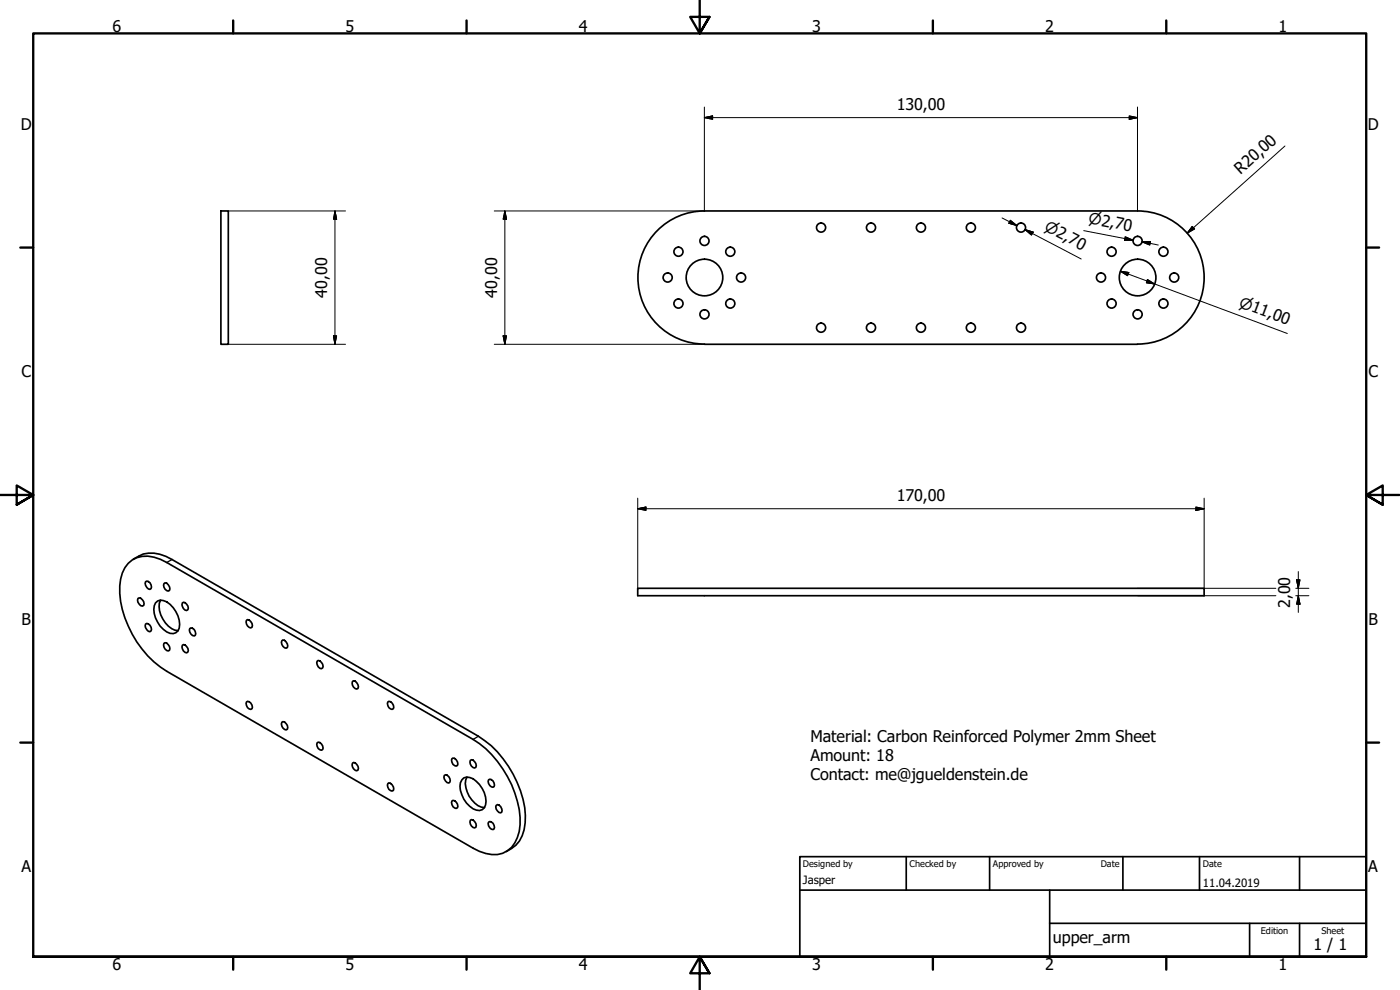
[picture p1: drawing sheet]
<svg xmlns="http://www.w3.org/2000/svg" width="420mm" height="297mm" viewBox="0 0 420 297" stroke-linecap="round" stroke-linejoin="round" font-family="sans-serif">
<!-- layer: Visible (ISO) -->
<g fill="none" stroke="#000" stroke-width=".51">
<path d="M66.3 63.3h2.2v40h-2.2zM211.4 63.3h130a20 20 0 0 1 20 20 20 20 0 0 1-20 19.9M211.4 63.3a20 20 0 0 0-19.9 20 20 20 0 0 0 19.9 19.9M211.4 103.3h130M38.5 169a8.3 8.3 0 0 1 9.6-1.2l93.9 54.1a31.1 31.1 0 0 1 14.1 25.5 8.8 8.8 0 0 1-6.8 9 12.6 12.6 0 0 1-7.3-1.9l-92-53.1a30.7 30.7 0 0 1-14.1-25.6 10.5 10.5 0 0 1 2.6-6.8zM40 167.8a9.8 9.8 0 0 1 11.6 .1l92 53a31.5 31.5 0 0 1 14.1 23.8 10.4 10.4 0 0 1-5.7 10.8M41.4 179.6a1.22 1.22 0 0 1 1.7 .9v1.2l-.4 .1a1.82 1.82 0 0 1-1.3-2.2zM43.7 174.5l.4-.1a1.51 1.51 0 0 1 .9 2.4 1.82 1.82 0 0 1-1.3-2.3zM49.2 175.1l.3-.2a1.82 1.82 0 0 1 1.4 2.3l-.4 .1a1.72 1.72 0 0 1-1.3-2.2zM191.4 176.5h170v2.2h-170zM43.7 187.2l.4-.1a1.51 1.51 0 0 1 .9 2.4 1.82 1.82 0 0 1-1.3-2.3zM46.7 180.9a2.39 2.39 0 0 1 3.3-.3 8.3 8.3 0 0 1 3.8 7.9 2.28 2.28 0 0 1-3.8 1.1 8.3 8.3 0 0 1-3.7-7.8z"/>
<path d="M48.2 180.1a7 7 0 0 0 2.3 7.8l2 1.2 1 .1M49.2 193l.3-.2a1.82 1.82 0 0 1 1.4 2.3l-.4 .2a1.74 1.74 0 0 1-1.3-2.3zM54.7 193.6l.4-.2a1.8 1.8 0 0 1 1.3 2.2l-.4 .3a1.74 1.74 0 0 1-1.3-2.3zM54.7 180.9l.4-.2a1.8 1.8 0 0 1 1.3 2.2l-.4 .3a1.74 1.74 0 0 1-1.3-2.3zM57 188.6l.3-.2a1.64 1.64 0 0 1 1.3 2.2l-.3 .2a1.71 1.71 0 0 1-1.3-2.2zM74 186.1l.3-.2a1.82 1.82 0 0 1 1.3 2.3l-.4 .2a1.74 1.74 0 0 1-1.2-2.3zM84.6 192.3l.3-.3a1.82 1.82 0 0 1 1.3 2.3l-.3 .2a1.72 1.72 0 0 1-1.3-2.2zM95.2 198.4l.3-.2a1.8 1.8 0 0 1 1.3 2.2l-.3 .2a1.74 1.74 0 0 1-1.3-2.2zM74 210.6l.3-.2a1.71 1.71 0 0 1 1.3 2.2l-.4 .2a1.64 1.64 0 0 1-1.2-2.2zM84.6 216.7l.3-.2a1.82 1.82 0 0 1 1.3 2.3l-.3 .2a1.74 1.74 0 0 1-1.3-2.3zM105.8 204.5l.3-.2a1.82 1.82 0 0 1 1.3 2.3l-.3 .1a1.74 1.74 0 0 1-1.3-2.2zM116.4 210.6l.3-.2a1.71 1.71 0 0 1 1.3 2.2l-.3 .2a1.64 1.64 0 0 1-1.3-2.2z"/>
<path d="M95.2 222.9l.3-.2a1.71 1.71 0 0 1 1.3 2.2l-.3 .2a1.64 1.64 0 0 1-1.3-2.2zM105.8 229l.3-.2a1.82 1.82 0 0 1 1.3 2.3l-.3 .2a1.74 1.74 0 0 1-1.3-2.3zM116.4 235.1l.3-.2a1.82 1.82 0 0 1 1.3 2.3l-.3 .1a1.64 1.64 0 0 1-1.3-2.2zM133.3 232.6l.4-.1a1.51 1.51 0 0 1 1 2.4 1.82 1.82 0 0 1-1.4-2.3zM135.6 227.6l.4-.2a1.71 1.71 0 0 1 1.3 2.3l-.4 .2a1.64 1.64 0 0 1-1.3-2.3zM138.6 234a2.39 2.39 0 0 1 3.4-.3 8.3 8.3 0 0 1 3.7 7.8 2.26 2.26 0 0 1-3.7 1.2 8.2 8.2 0 0 1-3.8-7.8zM140.1 233.2a7 7 0 0 0 2.4 7.8l.9 .7 2 .6M141.2 228.1l.3-.1a1.82 1.82 0 0 1 1.3 2.2l-.4 .2a1.74 1.74 0 0 1-1.2-2.3zM146.6 234l.4-.2a1.64 1.64 0 0 1 1.3 2.2l-.3 .2a1.71 1.71 0 0 1-1.4-2.2zM135.6 240.3l.4-.2a1.71 1.71 0 0 1 1.3 2.3l-.4 .2a1.64 1.64 0 0 1-1.3-2.3zM141.2 246.1l.3-.2a1.82 1.82 0 0 1 1.3 2.3l-.4 .2a1.74 1.74 0 0 1-1.2-2.3zM146.6 246.7l.4-.2a1.64 1.64 0 0 1 1.3 2.2l-.3 .2a1.71 1.71 0 0 1-1.4-2.2z"/>
<path d="M148.9 241.7l.4-.3a1.74 1.74 0 0 1 1.3 2.3l-.4 .2a1.8 1.8 0 0 1-1.3-2.2z"/>
<circle cx="203.6" cy="75.5" r="1.37"/>
<circle cx="211.4" cy="72.3" r="1.37"/>
<circle cx="219.2" cy="75.5" r="1.37"/>
<circle cx="246.4" cy="68.3" r="1.37"/>
<circle cx="261.4" cy="68.3" r="1.37"/>
<circle cx="276.4" cy="68.3" r="1.37"/>
<circle cx="291.4" cy="68.3" r="1.37"/>
<circle cx="306.4" cy="68.3" r="1.37"/>
<circle cx="333.6" cy="75.5" r="1.37"/>
<circle cx="341.4" cy="72.3" r="1.37"/>
<circle cx="349.2" cy="75.5" r="1.37"/>
<circle cx="200.4" cy="83.3" r="1.37"/>
<circle cx="203.6" cy="91.1" r="1.37"/>
<circle cx="211.4" cy="83.3" r="5.5"/>
<circle cx="211.4" cy="94.3" r="1.37"/>
<circle cx="219.2" cy="91.1" r="1.37"/>
<circle cx="222.4" cy="83.3" r="1.37"/>
<circle cx="246.4" cy="98.3" r="1.37"/>
<circle cx="261.4" cy="98.3" r="1.37"/>
<circle cx="276.4" cy="98.3" r="1.37"/>
<circle cx="291.4" cy="98.3" r="1.37"/>
<circle cx="306.4" cy="98.3" r="1.37"/>
<circle cx="330.4" cy="83.3" r="1.37"/>
<circle cx="333.6" cy="91.1" r="1.37"/>
<circle cx="341.4" cy="83.3" r="5.5"/>
<circle cx="341.4" cy="94.3" r="1.37"/>
<circle cx="349.2" cy="91.1" r="1.37"/>
<circle cx="352.4" cy="83.3" r="1.37"/>
</g>
<!-- layer: Visible Narrow (ISO) -->
<path d="M51.6 167.9l-1.6 .9M143.6 220.9l-1.6 1" fill="none" stroke="#000" stroke-width=".38"/>
<!-- layer: Border (ISO) -->
<g fill="none" stroke="#000" stroke-width=".7">
<path d="M70 6.1v3.9M140 6.1v3.9M210 0v10l-2.9-4.9h5.8l-2.9 4.9 2.9-4.9M280 6.1v3.9M350 6.1v3.9M6.1 74.3h3.9M410 74.3h3.9M0 148.5h10l-5-2.8v5.7l5-2.9-5 2.9M420 148.5h-10l5-2.8v5.7l-5-2.9 5 2.9M6.1 222.8h3.9M410 222.8h3.9M10 287.1v-277.1h400v277.1h-400h400"/>
<path d="M70 287.1v3.8M140 287.1v3.8M212.9 292l-2.9-4.9 2.9 4.9h-5.8l2.9-4.9v9.9M280 287.1v3.8M350 287.1v3.8"/>
</g>
<!-- layer: Title (ISO) -->
<path d="M240 257h170v30.1h-170zM272 257v10.1M297 257v10.1M337 257v10.1M360 257v10.1M390 257v10.1M240 267.1h170M315 277h95M315 267.1v20M375 277v10.1M390 277v10.1" fill="none" stroke="#000" stroke-width=".51"/>
<!-- layer: Dimension (ISO) -->
<g fill="none" stroke="#000" stroke-width=".3">
<path d="M211.4 35.3l2.5-.5v1zM211.4 32.1v31.2h-63.1M211.4 35.3h130M338.9 34.8l2.5 .5-2.5 .5zM341.4 32.1v31.2M385.6 43.8l-29.3 26.2M68.5 63.3h35.2M100.5 63.3l.5 2.5h-.9zM100.5 63.3v40M151.5 63.3l.5 2.5h-1zM151.5 63.3v40M300.7 65.4l4.5 2.3"/>
<path d="M303.2 66.1l2 1.6-2.4-.7zM307.6 68.9l2.5 .7-.5 .9zM309.8 70.1l-2.2-1.2 16.9 8.8M325.2 69.2l14.8 2.9-2.4-.5M337.7 71l2.3 1.1h-2.5zM342.7 72.6l2.5-.1-.1 1zM342.7 72.6l4.9 .9M357.8 67.9l.7 .8-2.2 1.3zM336.2 81.4l2.6 .4-.4 .9zM336.2 81.4l50.1 18.7M344.4 83.9l2.1 1.3-2.5-.4zM68.5 103.3h35.2"/>
<path d="M100.1 100.8h.9l-.5 2.5zM148.3 103.3h63.1M151 100.8h1l-.5 2.5zM191.4 152.6l2.5-.5v1zM191.4 152.6h170M191.4 149.5v27M358.9 152.1l2.5 .5-2.5 .5zM361.4 149.5v27M341.4 178.7h41.5M341.4 176.5h41.5M388.9 178.7h3.9M388.9 176.5h3.9"/>
<path d="M389.1 174h1l-.5 2.5zM389.6 178.7l.5 2.6h-1zM389.6 171.5v12.3"/>
</g>
<g fill="#000" stroke="#000" stroke-width=".3">
<path d="M211.4 35.3l2.5-.5zM211.4 35.3l2.5-.5v1zM338.9 35.8l2.5-.5zM338.9 34.8l2.5 .5-2.5 .5zM100.5 63.3l.5 2.5zM100.5 63.3l.5 2.5h-.9zM151.5 63.3l.5 2.5zM151.5 63.3l.5 2.5h-1zM302.8 67l2.4 .7zM303.2 66.1l2 1.6-2.4-.7zM307.6 68.9l2.5 .7zM307.6 68.9l2.5 .7-.5 .9z"/>
<path d="M337.5 72.1h2.5zM337.7 71l2.3 1.1h-2.5zM342.7 72.6l2.5-.1zM342.7 72.6l2.5-.1-.1 1zM357.8 67.9l-1.5 2.1zM357.8 67.9l.7 .8-2.2 1.3zM336.2 81.4l2.6 .4zM336.2 81.4l2.6 .4-.4 .9zM344 84.8l2.5 .4zM344.4 83.9l2.1 1.3-2.5-.4zM100.1 100.8l.4 2.5zM100.1 100.8h.9l-.5 2.5z"/>
<path d="M151 100.8l.5 2.5zM151 100.8h1l-.5 2.5zM191.4 152.6l2.5-.5zM191.4 152.6l2.5-.5v1zM358.9 153.1l2.5-.5zM358.9 152.1l2.5 .5-2.5 .5zM389.1 174l.5 2.5zM389.1 174h1l-.5 2.5zM389.6 178.7l.5 2.6zM389.6 178.7l.5 2.6h-1z"/>
</g>
<g font-size="4.8">
<text x="33.7" y="9.6">6</text>
<text x="103.7" y="9.6">5</text>
<text x="173.7" y="9.6">4</text>
<text x="243.7" y="9.6">3</text>
<text x="313.7" y="9.6">2</text>
<text x="383.7" y="9.6">1</text>
<text x="269.1" y="32.9">130,00</text>
<text x="6.2" y="38.9">D</text>
<text x="410.5" y="38.9">D</text>
<text x="372.3" y="52.5" transform="rotate(-42 372.3 52.5)">R20,00</text>
<text x="98.2" y="89.3" transform="rotate(-90 98.2 89.3)">40,00</text>
<text x="149.2" y="89.3" transform="rotate(-90 149.2 89.3)">40,00</text>
<text x="6.4" y="113.1">C</text>
<text x="410.7" y="113.1">C</text>
<text x="269.1" y="150.3">170,00</text>
<text x="387.2" y="182.4" transform="rotate(-90 387.2 182.4)">2,00</text>
<text x="6.4" y="187.4">B</text>
<text x="410.7" y="187.4">B</text>
<text x="243.3" y="222.6">Material: Carbon Reinforced Polymer 2mm Sheet</text>
<text x="243.3" y="228.3">Amount: 18</text>
<text x="243.3" y="234">Contact: me@jgueldenstein.de</text>
<text x="6.4" y="261.7">A</text>
<text x="410.7" y="261.7">A</text>
<text x="316" y="282.9">upper_arm</text>
<text x="394.2" y="285">1 / 1</text>
<text x="33.7" y="290.9">6</text>
<text x="103.7" y="290.9">5</text>
<text x="173.7" y="290.9">4</text>
<text x="243.7" y="290.9">3</text>
<text x="313.7" y="290.9">2</text>
<text x="383.7" y="290.9">1</text>
</g>
<g font-size="4.6">
<text x="313.2" y="69.1" transform="rotate(27 313.2 69.1)">⌀2,70</text>
<text x="326.5" y="67" transform="rotate(11 326.5 67)">⌀2,70</text>
<text x="371.6" y="92" transform="rotate(20 371.6 92)">⌀11,00</text>
</g>
<g font-size="3.4">
<text x="241" y="265.4">Jasper</text>
<text x="361" y="266">11.04.2019</text>
</g>
<g font-size="2.7">
<text x="241" y="260.1">Designed by</text>
<text x="273" y="260.1">Checked by</text>
<text x="298" y="260.1">Approved by</text>
<text x="330.3" y="260">Date</text>
<text x="361" y="260">Date</text>
<text x="378.4" y="280.1">Edition</text>
<text x="396.6" y="280.1">Sheet</text>
</g>
</svg>
